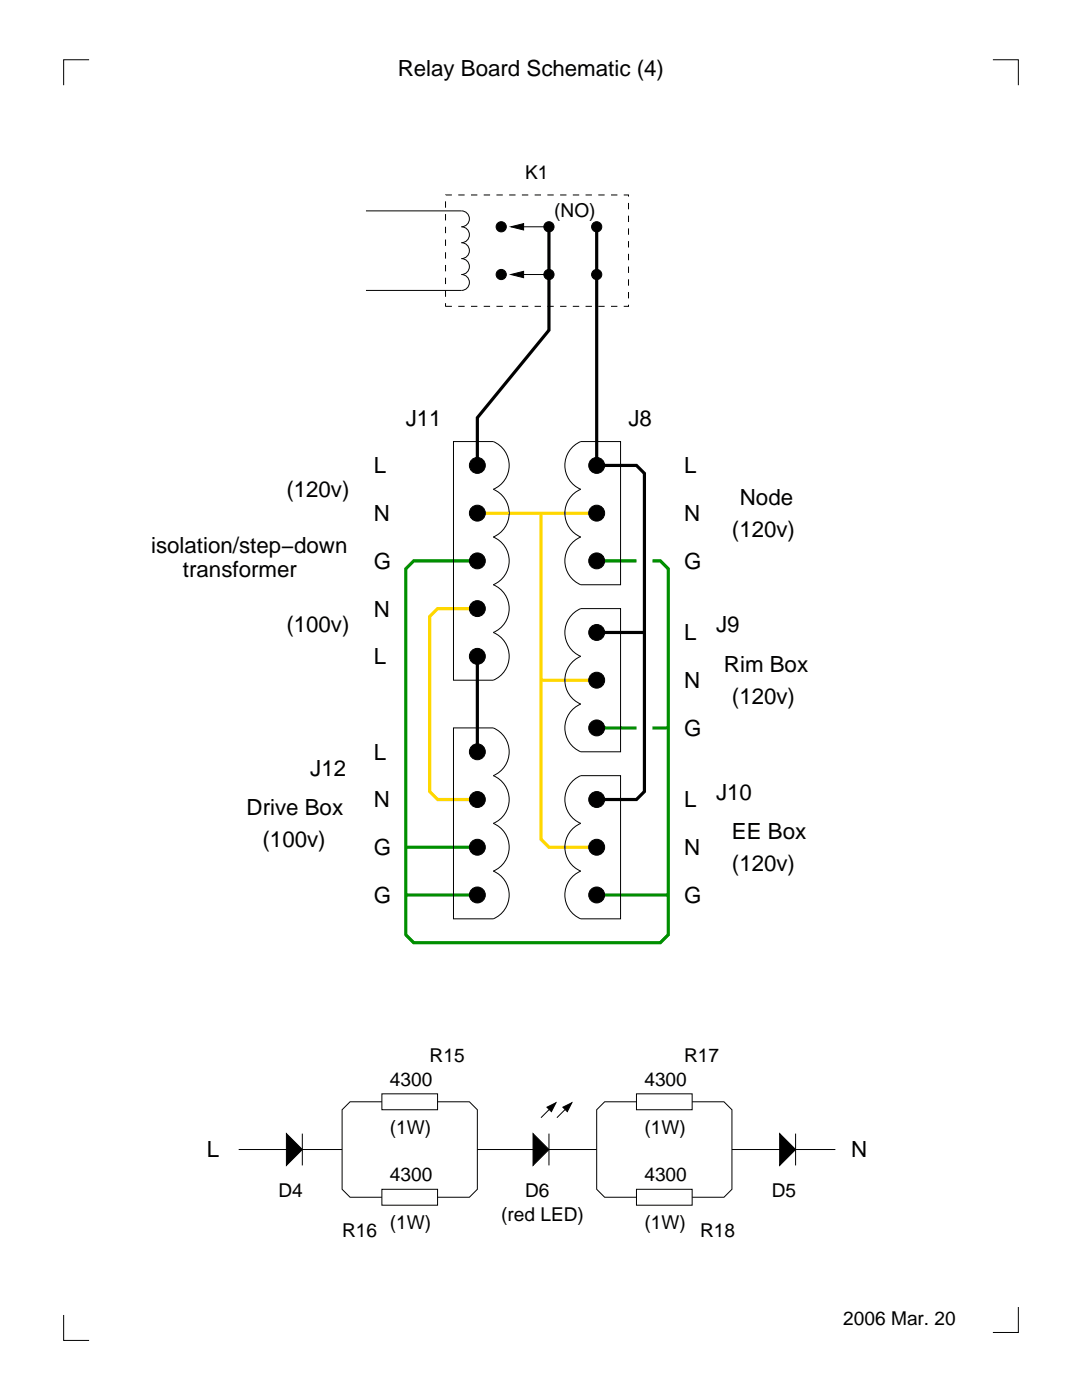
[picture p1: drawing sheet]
<svg xmlns="http://www.w3.org/2000/svg" width="216mm" height="279mm" viewBox="0 0 216 279" stroke-linecap="round" stroke-linejoin="round" font-family="sans-serif">
<path d="M95.3 102.4h23.8M108 102.4v65.1l1.5 1.6h9.6M95.3 121.5h-8l-1.6 1.5v35l1.6 1.6h8M108 135.7h11.1" fill="none" stroke="#ffd700" stroke-width=".64" stroke-linecap="butt"/>
<path d="M95.3 111.9h-12.7l-1.6 1.6v73l1.6 1.6h49.2l1.6-1.6v-73l-1.6-1.6h-1.6M119.1 111.9h7.9M119.1 145.3h7.9M130.2 145.3h3.2M81 169.1h14.3M81 178.6h14.3M119.1 178.6h14.3" fill="none" stroke="#008f00" stroke-width=".64" stroke-linecap="butt"/>
<g fill="none" stroke="#000" stroke-width=".2">
<path d="M17.8 11.9h-5.1v5.1M198.1 11.9h5.1v5.1M73 42.1h19.1a1.59 1.59 0 0 1 1.6 1.6 1.59 1.59 0 0 1-1.6 1.6 1.59 1.59 0 0 1 1.6 1.5 1.59 1.59 0 0 1-1.6 1.6 1.59 1.59 0 0 1 1.6 1.6 1.59 1.59 0 0 1-1.6 1.6 1.59 1.59 0 0 1 1.6 1.6 1.59 1.59 0 0 1-1.6 1.6 1.59 1.59 0 0 1 1.6 1.6 1.59 1.59 0 0 1-1.6 1.6h-19.1M101.6 45.3h7.9M101.6 54.8h7.9M101.9 45.3l2.6-.7v1.3zM101.9 54.8l2.6-.6v1.2zM98.4 97.6a5.2 5.2 0 0 1 3.2 4.8 5.2 5.2 0 0 1-3.2 4.8 5.2 5.2 0 0 1 3.2 4.7 5.2 5.2 0 0 1-3.2 4.8 5.2 5.2 0 0 1 3.2 4.8 5.2 5.2 0 0 1-3.2 4.7 5.2 5.2 0 0 1 3.2 4.8 5.2 5.2 0 0 1-3.2 4.7h-7.9v-47.6h7.9a5.2 5.2 0 0 1 3.2 4.8 5.2 5.2 0 0 1-3.2 4.8M115.9 97.6a5.2 5.2 0 0 0-3.2 4.8 5.2 5.2 0 0 0 3.2 4.8 5.2 5.2 0 0 0-3.2 4.7 5.2 5.2 0 0 0 3.2 4.8h7.9v-28.6h-7.9a5.2 5.2 0 0 0-3.2 4.8 5.2 5.2 0 0 0 3.2 4.8M114 122.8l1.2-1 .7-.3h7.9v28.5h-7.9a5.2 5.2 0 0 1-3.2-4.7 5.2 5.2 0 0 1 3.2-4.8 5.2 5.2 0 0 1-3.2-4.7 5.2 5.2 0 0 1 3.2-4.8 5.2 5.2 0 0 1-1.9-8.2zM90.5 145.3h7.9a5.2 5.2 0 0 1 3.2 4.7 5.2 5.2 0 0 1-3.2 4.8 5.2 5.2 0 0 1 3.2 4.8 5.2 5.2 0 0 1-3.2 4.7 5.2 5.2 0 0 1 3.2 4.8 5.2 5.2 0 0 1-3.2 4.8 5.2 5.2 0 0 1 3.2 4.7 5.2 5.2 0 0 1-3.2 4.8h-7.9zM114 156.1l1.2-1 .7-.3h7.9v28.6h-7.9a5.2 5.2 0 0 1-3.2-4.8 5.2 5.2 0 0 1 3.2-4.7 5.2 5.2 0 0 1-3.2-4.8 5.2 5.2 0 0 1 3.2-4.8 5.2 5.2 0 0 1-1.9-8.2z"/>
<path d="M76.2 218.3h11.1v3.2h-11.1zM76.2 219.9h-6.3l-1.6 1.6v15.8l1.6 1.6h6.3M87.3 219.9h6.4l1.6 1.6v15.8l-1.6 1.6h-6.4M111.1 219.9l-3.1 3.2M114.3 219.9l-3.2 3.2M127 218.3h11.1v3.2h-11.1zM127 219.9h-6.3l-1.6 1.6v15.8l1.6 1.6h6.3M138.1 219.9h6.4l1.6 1.6v15.8l-1.6 1.6h-6.4M47.6 229.4h20.7M57.2 226.2l3.1 3.2-3.1 3.2zM60.3 226.2v6.4M76.2 237.3h11.1v3.2h-11.1z"/>
<path d="M95.3 229.4h23.8M106.4 226.2l3.1 3.2-3.1 3.2zM109.1 221l1.8-.9-.9 1.8zM109.5 226.2v6.4M112.3 221l1.8-.9-.9 1.8zM127 237.3h11.1v3.2h-11.1zM146.1 229.4h20.6M155.6 226.2l3.2 3.2-3.2 3.2zM158.8 226.2v6.4M12.7 262.4v5.1h5.1M203.2 260.8v5.1h-5.1"/>
<circle cx="100" cy="54.8" r="1.02"/>
<circle cx="100" cy="45.3" r="1.02"/>
<circle cx="109.5" cy="54.8" r="1.02"/>
<circle cx="109.5" cy="45.3" r="1.02"/>
<circle cx="119.1" cy="45.3" r="1.02"/>
<circle cx="119.1" cy="54.8" r="1.02"/>
<circle cx="95.2" cy="92.9" r="1.59"/>
<circle cx="119.1" cy="92.9" r="1.59"/>
<circle cx="95.2" cy="111.9" r="1.59"/>
<circle cx="95.2" cy="102.4" r="1.59"/>
<circle cx="119.1" cy="102.4" r="1.59"/>
<circle cx="119.1" cy="111.9" r="1.59"/>
<circle cx="95.2" cy="131" r="1.59"/>
<circle cx="95.2" cy="121.5" r="1.59"/>
<circle cx="119.1" cy="126.2" r="1.59"/>
<circle cx="119.1" cy="135.7" r="1.59"/>
<circle cx="95.2" cy="159.6" r="1.59"/>
<circle cx="95.2" cy="150" r="1.59"/>
<circle cx="119.1" cy="145.3" r="1.59"/>
<circle cx="119.1" cy="159.6" r="1.59"/>
<circle cx="95.2" cy="178.6" r="1.59"/>
<circle cx="95.2" cy="169.1" r="1.59"/>
<circle cx="119.1" cy="178.6" r="1.59"/>
<circle cx="119.1" cy="169.1" r="1.59"/>
</g>
<g fill="#000">
<path d="M101.9 45.3l2.6-.7v1.3zM101.9 54.8l2.6-.6v1.2zM57.2 226.2l3.1 3.2-3.1 3.2zM106.4 226.2l3.1 3.2-3.1 3.2zM109.1 221l1.8-.9-.9 1.8zM112.3 221l1.8-.9-.9 1.8zM155.6 226.2l3.2 3.2-3.2 3.2z"/>
<circle cx="100" cy="54.8" r="1.02"/>
<circle cx="100" cy="45.3" r="1.02"/>
<circle cx="109.5" cy="54.8" r="1.02"/>
<circle cx="109.5" cy="45.3" r="1.02"/>
<circle cx="119.1" cy="45.3" r="1.02"/>
<circle cx="119.1" cy="54.8" r="1.02"/>
<circle cx="95.2" cy="92.9" r="1.59"/>
<circle cx="119.1" cy="92.9" r="1.59"/>
<circle cx="95.2" cy="111.9" r="1.59"/>
<circle cx="95.2" cy="102.4" r="1.59"/>
<circle cx="119.1" cy="102.4" r="1.59"/>
<circle cx="119.1" cy="111.9" r="1.59"/>
<circle cx="95.2" cy="131" r="1.59"/>
<circle cx="95.2" cy="121.5" r="1.59"/>
<circle cx="119.1" cy="126.2" r="1.59"/>
<circle cx="119.1" cy="135.7" r="1.59"/>
<circle cx="95.2" cy="159.6" r="1.59"/>
<circle cx="95.2" cy="150" r="1.59"/>
<circle cx="119.1" cy="145.3" r="1.59"/>
<circle cx="119.1" cy="159.6" r="1.59"/>
<circle cx="95.2" cy="178.6" r="1.59"/>
<circle cx="95.2" cy="169.1" r="1.59"/>
<circle cx="119.1" cy="178.6" r="1.59"/>
<circle cx="119.1" cy="169.1" r="1.59"/>
</g>
<path d="M88.9 38.9h36.5v22.2h-36.5z" fill="none" stroke="#000" stroke-width=".2" stroke-dasharray="1.3" stroke-linecap="butt"/>
<path d="M109.5 45.3v20.6l-14.2 17.5v9.5M119.1 45.3v47.6h7.9l1.6 1.6v63.5l-1.6 1.6h-7.9M95.3 131v19M119.1 126.2h9.5" fill="none" stroke="#000" stroke-width=".64" stroke-linecap="butt"/>
<g font-size="4.4">
<text x="79.4" y="15.1">Relay Board Schematic (4)</text>
<text x="81" y="84.9">J11</text>
<text x="125.4" y="84.9">J8</text>
<text x="74.6" y="94.5">L</text>
<text x="136.5" y="94.5">L</text>
<text x="57.1" y="99.2">(120v)</text>
<text x="147.6" y="100.8">Node</text>
<text x="74.6" y="104">N</text>
<text x="136.5" y="104">N</text>
<text x="146" y="107.2">(120v)</text>
<text x="30.2" y="110.3">isolation/step−down</text>
<text x="74.6" y="113.5">G</text>
<text x="136.5" y="113.5">G</text>
<text x="36.5" y="115.1">transformer</text>
<text x="74.6" y="123">N</text>
<text x="57.1" y="126.2">(100v)</text>
<text x="136.5" y="127.8">L</text>
<text x="142.9" y="126.2">J9</text>
<text x="74.6" y="132.6">L</text>
<text x="136.5" y="137.3">N</text>
<text x="144.5" y="134.2">Rim Box</text>
<text x="146" y="140.5">(120v)</text>
<text x="136.5" y="146.9">G</text>
<text x="61.9" y="154.8">J12</text>
<text x="74.6" y="151.6">L</text>
<text x="74.6" y="161.1">N</text>
<text x="136.5" y="161.1">L</text>
<text x="142.9" y="159.6">J10</text>
<text x="49.2" y="162.7">Drive Box</text>
<text x="146" y="167.5">EE Box</text>
<text x="52.4" y="169.1">(100v)</text>
<text x="74.6" y="170.7">G</text>
<text x="136.5" y="170.7">N</text>
<text x="146" y="173.8">(120v)</text>
<text x="74.6" y="180.2">G</text>
<text x="136.5" y="180.2">G</text>
<text x="41.3" y="231">L</text>
<text x="169.9" y="231">N</text>
</g>
<g font-size="3.8">
<text x="104.8" y="35.7">K1</text>
<text x="110.6" y="43.3">(NO)</text>
<text x="85.7" y="211.9">R15</text>
<text x="136.5" y="211.9">R17</text>
<text x="77.8" y="216.7">4300</text>
<text x="128.6" y="216.7">4300</text>
<text x="77.8" y="226.2">(1W)</text>
<text x="128.6" y="226.2">(1W)</text>
<text x="55.6" y="238.9">D4</text>
<text x="77.8" y="235.8">4300</text>
<text x="104.8" y="238.9">D6</text>
<text x="128.6" y="235.8">4300</text>
<text x="154" y="238.9">D5</text>
<text x="77.8" y="245.3">(1W)</text>
<text x="100" y="243.7">(red LED)</text>
<text x="128.6" y="245.3">(1W)</text>
<text x="68.3" y="246.9">R16</text>
<text x="139.7" y="246.9">R18</text>
<text x="168.3" y="264.3">2006 Mar. 20</text>
</g>
</svg>
